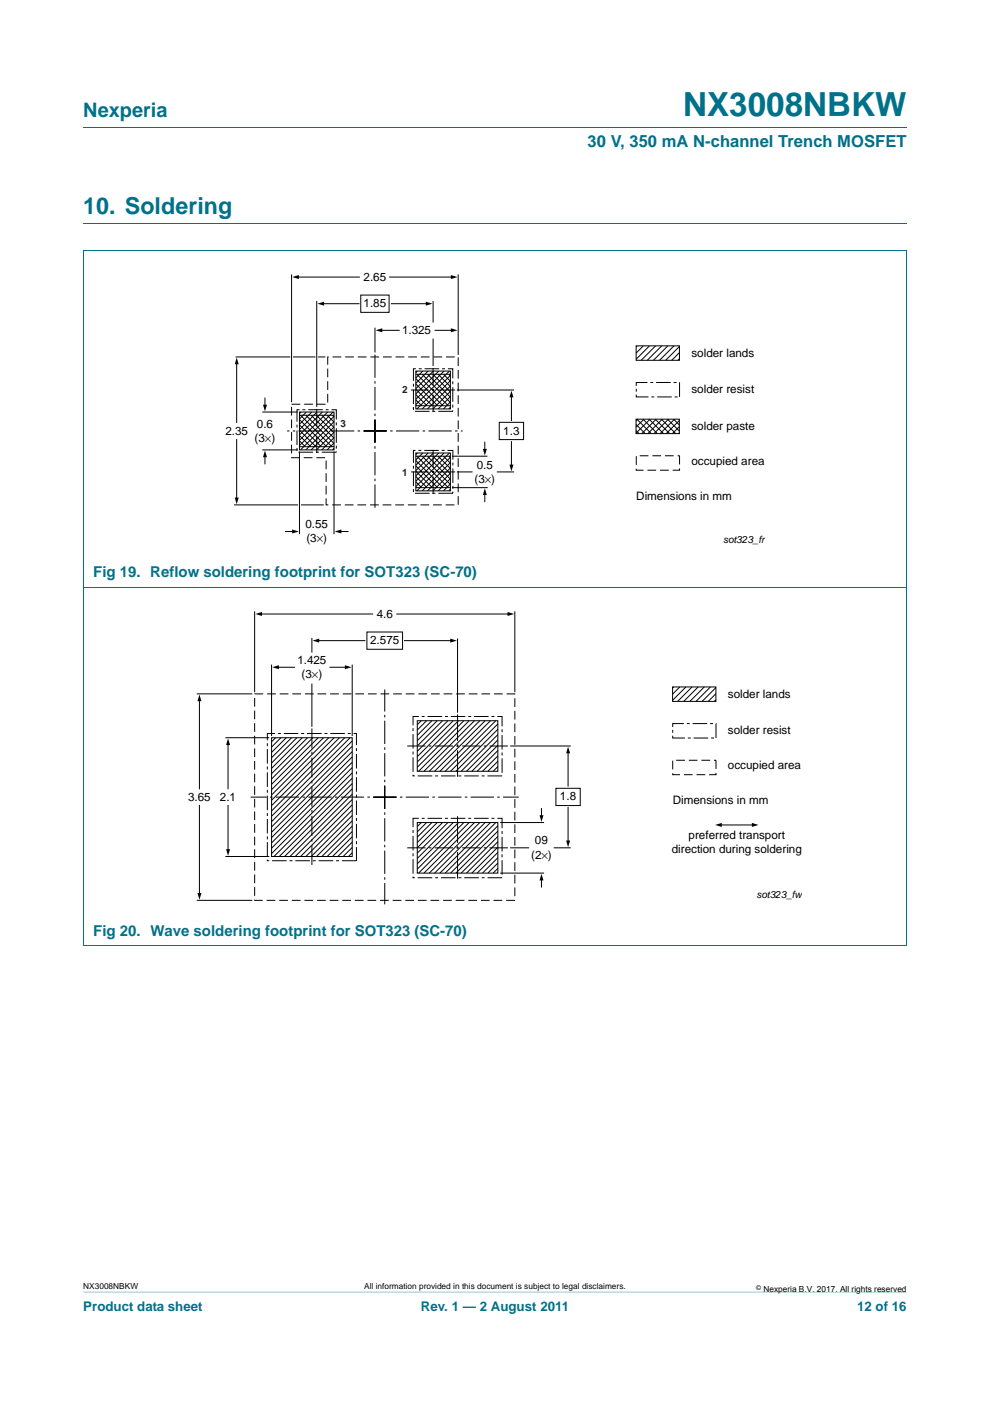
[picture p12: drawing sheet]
<svg xmlns="http://www.w3.org/2000/svg" width="210mm" height="297mm" viewBox="0 0 210 297" stroke-linecap="round" stroke-linejoin="round" font-family="sans-serif">
<path d="M17.7 273.9l174.6 .1z" fill="#00718a"/>
<path d="M17.7 27h174.6M17.6 53.1h174.7M17.7 47.4h174.6M17.7 53.1v147.4M192.3 53.1v147.4M17.6 124.5h174.7M17.6 200.6h174.7" fill="none" stroke="#00718a" stroke-width=".21"/>
<g fill="none" stroke="#000" stroke-width=".21">
<path d="M61.8 58.2v27.1M63.1 58.7h13.1M82.6 58.7h13.3M97.2 58.2v17.1M50 75.7h11.6M50.2 77v12.6M62.1 75.7h4.8M67.2 63.8v22.5M67.5 75.7h1.5M68.5 64.4h7.6M76.5 62.6h6v3.6h-6zM79.5 69.5v5.2"/>
<path d="M80.8 70h3.9M83 64.4h7.6M88.2 79.4h7.3M88.2 78.7h7.3v8h-7.3zM88.4 79.4l6.7 6.6M88.5 78.7l-.3 .3M89.5 79.4l6 5.9M89.7 78.7l-1.5 1.4M90.7 79.4l4.8 4.8M90.8 78.7l-2.6 2.6M91.8 79.4l3.7 3.7M91.9 63.8v4.6"/>
<path d="M91.9 71.8v5.8M91.9 78.7l-3.7 3.7M92.3 70h3.6M92.9 79.4l2.6 2.6M93.1 78.7l-4.9 4.8M94.1 79.4l1.4 1.4M94.2 78.7l-6 6M95.2 79.4l.3 .3M95.3 78.7l-7.1 7.1M95.5 79.6l-7.1 7.1M134.9 73.3h9.2v3.1h-9.2zM135.2 73.3l-.3 .3"/>
<path d="M136.5 73.3l-1.6 1.6M137.8 73.3l-2.9 2.9M139.1 73.3l-3.1 3.1M140.4 73.3l-3.1 3.1M141.7 73.3l-3.1 3.1M143 73.3l-3.1 3.1M144.1 73.5l-2.9 2.9M144.1 76.1l-.3 .3M144.1 74.8l-1.6 1.6M50.2 93.2v12.6M55.6 95.4h7.6M55.6 87.4h7.6"/>
<path d="M56.2 84.4v1.7M56.2 96.7v1.6M63.5 88h7.3M63.5 87.4h7.3v8h-7.3zM63.5 95.7v17.6M63.5 89l5.8 5.7M63.5 90.1l4.6 4.6M63.5 91.2l3.5 3.5M63.5 92.3l2.4 2.4M63.5 93.5l1.3 1.2M63.5 94.6l.1 .1M63.6 94.7h7.3"/>
<path d="M63.7 88l6.7 6.7M63.9 87.4l-.4 .3M64.9 88l5.9 6M65 87.4l-1.5 1.4M66 88l4.8 4.9M66.1 87.4l-2.6 2.6M67.1 88l3.7 3.8M67.2 87.4l-3.7 3.7M68.2 88l2.6 2.6M68.4 87.4l-4.9 4.8M69.4 88l1.4 1.5M69.5 87.4l-6 5.9"/>
<path d="M70.5 88l.3 .4M70.6 87.4l-7.1 7.1M70.8 88.3l-7.1 7.1M70.8 89.4l-5.9 6M70.8 90.5l-4.8 4.9M70.8 91.7l-3.7 3.7M70.8 92.8l-2.5 2.6M70.8 93.9l-1.4 1.5M70.8 95l-.3 .4M70.8 95.7v17.6M88.2 96.7h7.3M88.2 96h7.3v8.1h-7.3z"/>
<path d="M88.2 80.3l5.8 5.7M88.2 81.4l4.6 4.6M88.2 82.5l3.5 3.5M88.2 83.7l2.4 2.3M88.2 84.8l1.2 1.2M88.2 85.9l.1 .1M88.2 97.6l5.8 5.8M88.2 98.8l4.6 4.6M88.2 99.9l3.5 3.5M88.2 86h7.4M88.4 96.7l6.7 6.7M88.5 96l-.3 .4"/>
<path d="M89.5 96.7l6 6M89.7 96l-1.5 1.5M90.7 96.7l4.8 4.9M90.8 96l-2.6 2.6M91.8 96.7l3.7 3.8M91.9 96l-3.7 3.8M92.9 96.7l2.6 2.6M93.1 96l-4.9 4.9M94.1 96.7l1.4 1.5M94.2 96l-6 6M95.2 96.7l.3 .4M95.3 96l-7.1 7.2"/>
<path d="M95.5 80.7l-6 6M95.5 81.9l-4.8 4.8M95.5 83l-3.7 3.7M95.5 84.1l-2.6 2.6M95.5 85.2l-1.4 1.5M95.5 86.4l-.3 .3M95.5 97l-7.1 7.1M95.5 98.1l-6 6M95.5 99.2l-4.8 4.9M95.9 96.7h7.5M96.9 82.7h12.1M102.8 93.8v1.7"/>
<path d="M105.9 89.5h5.2v3.7h-5.2zM108.5 84v5.2M108.5 93.6v5.2M134.9 90l1.9 1.9M134.9 91.3l.6 .6M134.9 88.9h9.2v3h-9.2zM135.1 88.9l3 3M135.3 88.9l-.4 .3M136.4 88.9l3 3M136.6 88.9l-1.7 1.6M137.7 88.9l3 3M137.9 88.9l-3 2.9"/>
<path d="M139 88.9l3 3M139.2 88.9l-3.1 3M140.3 88.9l3 3M140.5 88.9l-3.1 3M141.6 88.9l2.5 2.5M141.8 88.9l-3.1 3M142.9 88.9l1.2 1.2M143.1 88.9l-3.1 3M144.1 91.8l-.2 .1M144.1 90.5l-1.5 1.4M144.1 89.2l-2.8 2.7M49.6 107h13.6"/>
<path d="M60.6 112.7h1.6M63.8 107h4.9M72.1 112.7h1.7M88.2 101l2.4 2.4M88.2 102.2l1.2 1.2M88.2 103.3l.1 .1M88.2 103.4h7.4M95.5 100.3l-3.7 3.8M95.5 101.5l-2.6 2.6M95.5 102.6l-1.4 1.5M95.5 103.7l-.3 .4M95.9 103.4h7.5"/>
<path d="M96.9 100.1h3.3M102.8 104.7v1.7M105.4 100.1h3.6M54 129.6v17.2M55.3 130.2h23.8M66.2 135.3v3.1M67.4 135.8h10M77.8 134h7.6v3.7h-7.6zM84.2 130.2h23.7M85.8 135.8h10M97 135.4v15.7M109.2 129.6v17.2"/>
<path d="M41.7 147.1h11.8M42.3 148.4v18.8M47.8 156.4h9.3M48.4 157.7v9.5M57.6 140.9v15.2M57.6 156.4h17.1v25.2h-17.1zM58.5 156.4l-.9 .9M58.9 141.5h3.6M59.6 156.4l-2 2M60.7 156.4l-3.1 3.1M61.8 156.4l-4.2 4.3M63 156.4l-5.4 5.4"/>
<path d="M64.1 156.4l-6.5 6.5M65.2 156.4l-7.6 7.6M66.2 144.9v9.2M66.4 156.4l-8.8 8.8M67.5 156.4l-9.9 9.9M68.6 156.4l-11 11M69.7 156.4l-12.1 12.2M70 141.5h3.4M70.9 156.4l-13.3 13.3M72 156.4l-14.4 14.4M73.1 156.4l-15.5 15.5M74.3 156.4l-16.7 16.7"/>
<path d="M74.7 140.9v15.2M74.7 157.1l-17.1 17.1M74.7 158.2l-17.1 17.1M74.7 159.4l-17.1 17.1M88.5 152.8h17.1v10.7h-17.1zM89.3 152.8l-.8 .9M90.5 152.8l-2 2M91.6 152.8l-3.1 3.1M92.7 152.8l-4.2 4.2M93.9 152.8l-5.4 5.4M95 152.8l-6.5 6.5M96.1 152.8l-7.6 7.6"/>
<path d="M97.3 152.8l-8.8 8.8M98.4 152.8l-9.9 9.9M99.5 152.8l-10.7 10.7M100.6 152.8l-10.7 10.7M101.8 152.8l-10.8 10.7M102.9 152.8l-10.7 10.7M104 152.8l-10.7 10.7M105.2 152.8l-10.8 10.7M105.6 153.5l-10 10M105.6 154.6l-8.9 8.9M105.6 155.7l-7.8 7.8M105.6 156.9l-6.6 6.6"/>
<path d="M105.6 158l-5.5 5.5M105.6 159.1l-4.4 4.4M108.2 158.2h12.9M120.5 159.4v7.3M142.7 145.6h9.1v3.1h-9.1zM142.9 145.6l-.2 .3M144.2 145.6l-1.5 1.6M145.5 145.6l-2.8 2.9M146.8 145.6l-3.1 3.1M148.1 145.6l-3.1 3.1M149.4 145.6l-3.1 3.1M150.7 145.6l-3.1 3.1"/>
<path d="M151.8 145.8l-2.9 2.9M151.8 148.4l-.3 .3M151.8 147.1l-1.6 1.6M42.3 170.8v18.8M48.4 170.8v9.5M74.7 160.5l-17.1 17.1M74.7 161.6l-17.1 17.1M74.7 162.7l-17.1 17.1M74.7 163.9l-17.1 17.1M74.7 165l-16.6 16.6M74.7 166.1l-15.5 15.5M74.7 167.3l-14.3 14.3"/>
<path d="M74.7 168.4l-13.2 13.2M74.7 169.5l-12.1 12.1M74.7 170.6l-10.9 11M74.7 171.8l-9.8 9.8M74.7 172.9l-8.7 8.7M74.7 174l-7.6 7.6M74.7 175.2l-6.4 6.4M74.7 176.3l-5.3 5.3M74.7 177.4l-4.2 4.2M74.7 178.5l-3 3.1M74.7 179.7l-1.9 1.9M88.5 174.4h17.1v10.7h-17.1z"/>
<path d="M89.3 174.4l-.8 .8M90.5 174.4l-2 2M91.6 174.4l-3.1 3.1M92.7 174.4l-4.2 4.2M93.9 174.4l-5.4 5.4M95 174.4l-6.5 6.5M96.1 174.4l-7.6 7.6M97.3 174.4l-8.8 8.8M98.4 174.4l-9.9 9.9M99.5 174.4l-10.7 10.7M100.6 174.4l-10.7 10.7M101.8 174.4l-10.8 10.7"/>
<path d="M102.9 174.4l-10.7 10.7M104 174.4l-10.7 10.7M105.2 174.4l-10.8 10.7M105.6 175.1l-10 10M105.6 176.2l-8.9 8.9M105.6 177.3l-7.8 7.8M105.6 178.5l-6.6 6.6M105.6 179.6l-5.5 5.5M105.6 160.3l-3.3 3.2M105.6 161.4l-2.1 2.1M105.6 162.5l-1 1M106.1 174.4h9.3"/>
<path d="M108.2 179.8h4M114.8 171.4v1.7M117.5 179.8h3.6M117.9 167.1h5.2v3.7h-5.2zM120.5 171.2v7.3M152.5 174.9h7.3M41.7 190.9h11.8M47.8 181.6h9.3M74.7 180.8l-.8 .8M105.6 180.7l-4.4 4.4M105.6 181.9l-3.3 3.2M105.6 183l-2.1 2.1"/>
<path d="M105.6 184.1l-1 1M106.1 185.1h9.3M114.8 186.4v1.7"/>
</g>
<path d="M87.7 78.2h8.3v9h-8.3zM63 86.9h8.3v9h-8.3zM87.7 95.5h8.4v9.1h-8.4zM135 81.1h9.1v3.1h-9.1zM56.7 155.5h18.9v27h-18.9zM87.6 151.9h18.9v12.6h-18.9zM142.7 153.4h9.2v3.1h-9.2zM87.6 173.5h18.9v12.6h-18.9z" fill="none" stroke="#000" stroke-width=".21" stroke-dasharray="3.1 .6 .6 .6" stroke-linecap="butt"/>
<path d="M69.5 75.7h27.7v31.3h-28v-10h-7.4v-11.3h7.7zM135 96.6h9.1v3.1h-9.1zM54 147.1h55.2v43.8h-55.2zM142.7 161.2h9.2v3h-9.2z" fill="none" stroke="#000" stroke-width=".21" stroke-dasharray="1.9 .8" stroke-linecap="butt"/>
<g fill="#000">
<path d="M62 58.7l1.4-.4v.9zM95.6 58.3l1.4 .4-1.4 .5zM50.2 75.8l.4 1.4h-.8zM67.3 64.4l1.4-.4v.8zM79.7 70l1.4-.4v.8zM90.3 64l1.4 .4-1.4 .4zM95.6 69.6l1.4 .4-1.4 .4zM56.2 95.5l.4 1.4h-.8zM55.8 85.8h.8l-.4 1.4zM102.4 95.2h.9l-.5 1.4zM108.5 82.8l.4 1.4h-.8zM108.1 98.5h.8l-.4 1.4z"/>
<path d="M49.8 105.5h.8l-.4 1.4zM62 112.3l1.4 .4-1.4 .4zM71 112.7l1.4-.4v.8zM102.8 103.5l.5 1.4h-.9zM54.2 130.2l1.4-.4v.8zM66.3 135.8l1.4-.4v.8zM95.5 135.4l1.4 .4-1.4 .4zM107.6 129.8l1.5 .4-1.5 .4zM42.3 147.3l.4 1.4h-.8zM48.4 156.6l.4 1.4h-.8zM57.7 141.5l1.5-.5v.9zM73.2 141l1.4 .5-1.4 .4z"/>
<path d="M120.5 158.3l.4 1.4h-.8zM114.4 172.8h.9l-.5 1.5zM120.1 178.2h.8l-.4 1.4zM151.7 174.9l1.4-.4v.8zM159.5 174.5l1.4 .4-1.4 .4zM41.9 189.3h.8l-.4 1.5zM48 180h.8l-.4 1.5zM114.8 185.3l.5 1.4h-.9z"/>
</g>
<path d="M77.1 91.4h21M79.5 89v18.7M79.5 93.9v-18.7M82 91.4h-21.1M79.2 169h30.8M81.6 166.6v25.1M81.6 171.5v-25.3M84.1 169h-30.9" fill="none" stroke="#000" stroke-width=".21" stroke-dasharray="4.9 .7 .5 .7" stroke-linecap="butt"/>
<path d="M91.9 78v9.4M67.2 86.7v9.3M91.9 95.4v9.3M96.5 82.7h-9.3M96.5 100.1h-9.3" fill="none" stroke="#000" stroke-width=".21" stroke-dasharray="3.7 .7 .5 .7" stroke-linecap="butt"/>
<path d="M66.2 154.5v29.1" fill="none" stroke="#000" stroke-width=".21" stroke-dasharray="4.2 .7 .5 .7" stroke-linecap="butt"/>
<path d="M86.4 158.2h21.3M86.4 179.8h21.3" fill="none" stroke="#000" stroke-width=".21" stroke-dasharray="3.9 .7 .5 .7" stroke-linecap="butt"/>
<path d="M97 151.5v13.4M97 173.1v13.4" fill="none" stroke="#000" stroke-width=".21" stroke-dasharray="5.6 .7 .5 .7" stroke-linecap="butt"/>
<text font-size="7" fill="#00718a" x="144.9" y="24.6">NX3008NBKW</text>
<text font-size="4.9" fill="#00718a" x="17.7" y="45.4">10. Soldering</text>
<text font-size="4.2" fill="#00718a" x="17.7" y="24.9">Nexperia</text>
<text font-size="3.5" fill="#00718a" x="124.6" y="31.1">30 V, 350 mA N-channel Trench MOSFET</text>
<g font-size="3.2" fill="#00718a">
<text x="19.8" y="122.4">Fig 19. Reflow soldering footprint for SOT323 (SC-70)</text>
<text x="19.8" y="198.4">Fig 20. Wave soldering footprint for SOT323 (SC-70)</text>
</g>
<g font-size="2.8" fill="#00718a">
<text x="17.7" y="277.9">Product data sheet</text>
<text x="89.3" y="277.9">Rev. 1 — 2 August 2011</text>
<text x="181.8" y="277.9">12 of 16</text>
</g>
<g font-size="2.5">
<text x="77.1" y="59.6">2.65</text>
<text x="77.1" y="65.1">1.85</text>
<text x="85.3" y="70.9">1.325</text>
<text x="146.7" y="75.7">solder lands</text>
<text x="146.7" y="83.4">solder resist</text>
<text x="47.8" y="92.2">2.35</text>
<text x="54" y="93.7">(3×)</text>
<text x="54.5" y="90.7">0.6</text>
<text x="106.8" y="92.1">1.3</text>
<text x="146.7" y="91.2">solder paste</text>
<text x="101.1" y="99.3">0.5</text>
<text x="146.7" y="98.6">occupied area</text>
<text x="100.6" y="102.3">(3×)</text>
<text x="135" y="106">Dimensions in mm</text>
<text x="64.8" y="112">0.55</text>
<text x="65" y="115">(3×)</text>
<text x="79.9" y="131.1">4.6</text>
<text x="78.5" y="136.6">2.575</text>
<text x="63.1" y="140.7">1.425</text>
<text x="64" y="143.7">(3×)</text>
<text x="154.4" y="148">solder lands</text>
<text x="154.4" y="155.7">solder resist</text>
<text x="154.4" y="163.1">occupied area</text>
<text x="39.9" y="169.9">3.65</text>
<text x="46.7" y="169.9">2.1</text>
<text x="118.8" y="169.7">1.8</text>
<text x="142.7" y="170.5">Dimensions in mm</text>
<text x="113.5" y="179">09</text>
<text x="146.1" y="177.8">preferred transport</text>
<text x="112.7" y="182">(2×)</text>
<text x="142.5" y="180.8">direction during soldering</text>
</g>
<g font-size="2.1" fill="#231f20">
<text x="85.3" y="83.4">2</text>
<text x="72.2" y="90.5">3</text>
<text x="85.3" y="100.8">1</text>
</g>
<g font-size="2.1">
<text x="153.4" y="115.2">sot323_fr</text>
<text x="160.4" y="190.4">sot323_fw</text>
</g>
<g font-size="1.8">
<text x="17.7" y="273.3">NX3008NBKW</text>
<text x="77.2" y="273.3">All information provided in this document is subject to legal disclaimers.</text>
<text x="161.9" y="273.9">Nexperia B.V. 2017. All rights reserved</text>
</g>
<text font-size="1.4" x="160.4" y="273.4">©</text>
</svg>
